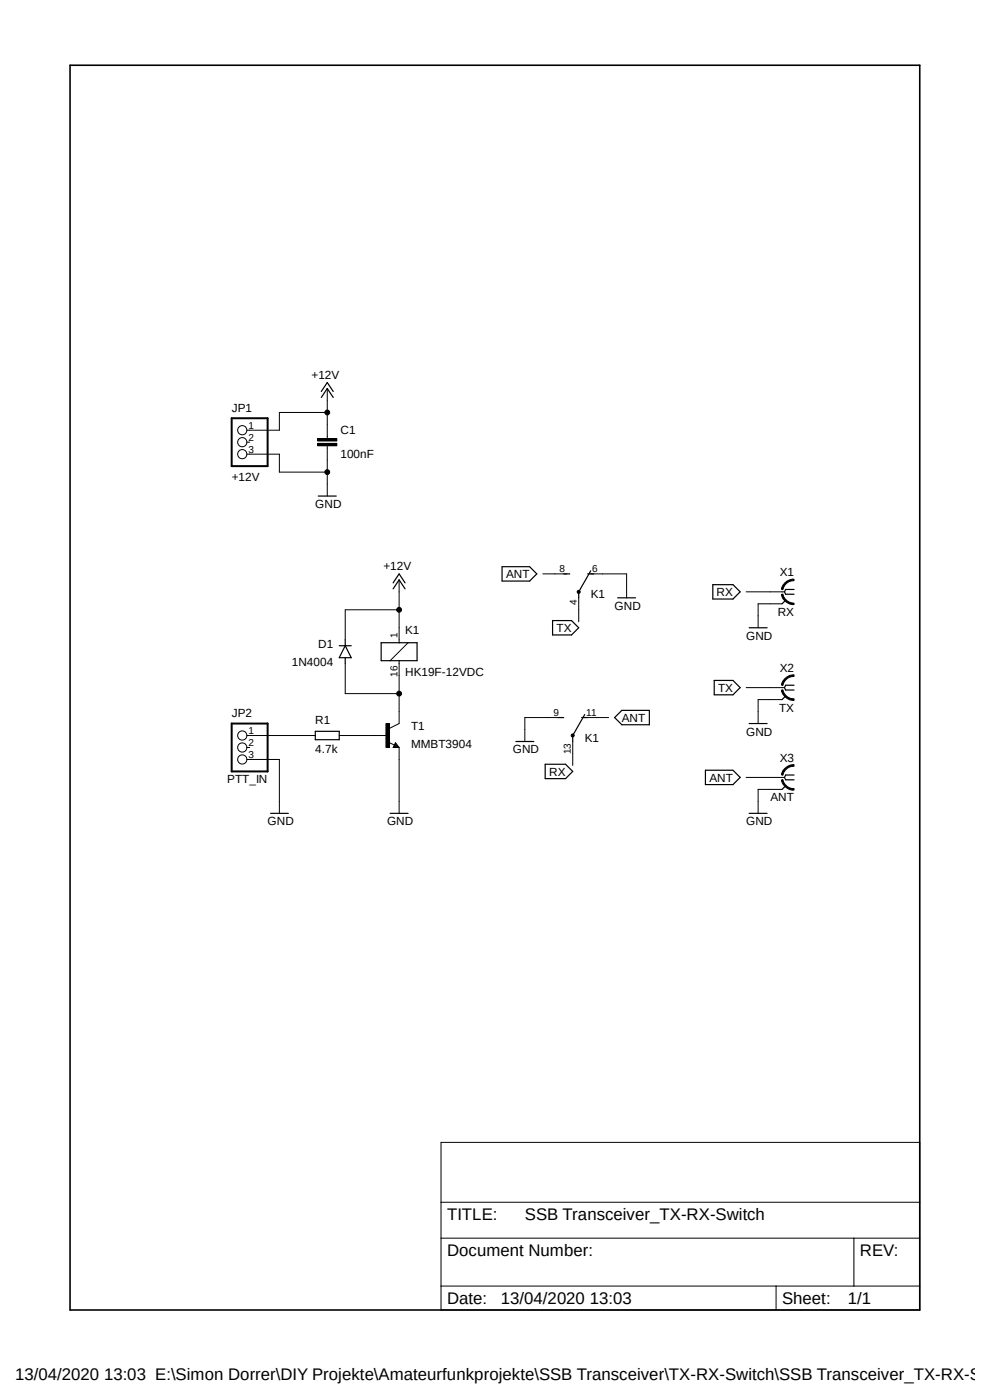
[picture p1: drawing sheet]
<svg xmlns="http://www.w3.org/2000/svg" width="210mm" height="297mm" viewBox="0 0 210 297" stroke-linecap="round" stroke-linejoin="round" font-family="sans-serif">
<path d="M14.4 13.5l181.1 265M195.5 13.5l-181.1 265" fill="none" stroke="#fff" stroke-width=".21"/>
<g fill="none" stroke="#000" stroke-width=".25">
<path d="M68.2 84.3l1.2-1.9 1.3 1.9M68.2 83.1l1.2-1.9 1.3 1.9M67.5 105.2h3.8M72 137h2.5M73.2 137l1.3 2.5h-2.5zM73.2 135.7v1.3M73.2 139.5v1.3M80.9 136.4h7.6v3.8h-7.6zM83.4 124.9l1.3-1.9 1.2 1.9M83.4 123.7l1.3-1.9 1.2 1.9M106.5 120.2h5.9l1.5 1.6-1.5 1.5h-5.9zM117.2 131.7h4l1.6 1.5-1.6 1.5h-4z"/>
<path d="M119.6 121.8h1.3M124.7 121.8h1.2M125.3 121.1l-2.5 4.5v1.2M131 126.8h3.8M151.2 124h4.3l1.5 1.6-1.5 1.5h-4.3zM158.9 133.2h3.8M166.7 127.3l-.8 .8M168.4 125.1h-1.7l-.3 .5 .3 .5h1.7M66.9 155.2h5.1v1.7h-5.1zM83.9 158.1l.1 .2h-.3l.2-.5 .5 .7h-.7M109.4 157.3h3.8M118.3 152.2h1.3"/>
<path d="M123.4 152.2h1.3M124 151.6l-2.5 4.4v1.3M130.4 152.2l1.5-1.5h5.9v3.1h-5.9zM151.5 144.4h4l1.5 1.5-1.5 1.5h-4zM158.9 153.5h3.8M166.7 147.7l-.8 .7M168.4 145.4h-1.7l-.3 .5 .3 .5h1.7M57.4 172.6h3.8M82.8 172.6h3.8M115.7 162.1h4.3l1.5 1.6-1.5 1.5h-4.3zM149.6 163.4h5.9l1.5 1.5-1.5 1.6h-5.9zM158.9 172.6h3.8"/>
<path d="M166.7 166.7l-.8 .8M168.4 164.4h-1.7l-.3 .5 .3 .5h1.7"/>
</g>
<g fill="none" stroke="#000" stroke-width=".21">
<path d="M52.4 96.4h6.9v3.8h10.1M52.4 93.8h.6M67.4 94.1h4.1v.5h-4.1zM67.4 93h4.1v.6h-4.1zM69.4 82.4v10.6M69.4 94.6v10.6M69.4 87.5h-10.1v3.8h-6.9M84.7 123v13.4M84.7 129.4h-11.5v6.3M86.6 136.4l-3.8 3.8M115.1 121.8h5.1M122.5 125.3l.3-.1 .2 .1 .1 .3-.1 .2h-.5z"/>
<path d="M122.8 126.8v5.1M125.3 121.8h7.6v5M158.3 125.6h8.1M165.8 126.1l.3-.1a2.44 2.44 0 0 0 2.3 2v.3a2.68 2.68 0 0 1-2.6-2.2zM165.9 128.1h-5.1v5.1M166.5 123.7a2.55 2.55 0 0 1 1.9-.8v.3a2.35 2.35 0 0 0-2.3 1.9l-.3-.1v-.3zM52.4 158.6h.6M52.4 156h14.5M72 156h10.1M73.2 140.8v6.4h11.5M81.9 153.5h.7v5.1h-.7zM82.4 157.5l1.3 .6"/>
<path d="M83.9 157.6l.8 1h-1.3zM84.7 140.2v13.3l-2.1 1M84.7 158.6v14M119 152.2h-7.7v5.1M121.2 155.8h.5l.1 .2-.1 .3-.2 .1-.3-.1zM121.5 157.3v5.1M124 152.2h5.1M158.3 145.9h8.1M165.8 146.4l.3-.1a2.35 2.35 0 0 0 2.3 2v.3a2.68 2.68 0 0 1-2.6-2.2zM165.9 148.4h-5.1v5.1M166.5 144a2.41 2.41 0 0 1 1.9-.8v.3a2.35 2.35 0 0 0-2.3 1.9l-.3-.1v-.3zM52.4 161.1h6.9v11.5"/>
<path d="M158.3 164.9h8.1M165.8 165.5l.3-.1a2.35 2.35 0 0 0 2.3 1.9v.3a2.58 2.58 0 0 1-2.6-2.1zM165.9 167.5h-5.1v5.1M166.5 163a2.41 2.41 0 0 1 1.9-.8v.4a2.35 2.35 0 0 0-2.3 1.9l-.3-.1v-.3zM93.6 242.4h101.5v35.5h-101.5zM93.6 255.1h101.5M93.6 262.7h101.5M93.6 272.8h101.5M164.6 272.8v5.1M181.1 262.7v10.1"/>
<circle cx="51.4" cy="91.3" r=".98"/>
<circle cx="51.4" cy="93.8" r=".98"/>
<circle cx="51.4" cy="96.3" r=".98"/>
<circle cx="69.4" cy="87.5" r=".51"/>
<circle cx="69.4" cy="100.2" r=".51"/>
<circle cx="84.7" cy="129.4" r=".51"/>
<circle cx="51.4" cy="156" r=".98"/>
<circle cx="51.4" cy="158.6" r=".98"/>
<circle cx="84.7" cy="147.2" r=".51"/>
<circle cx="51.4" cy="161.1" r=".98"/>
</g>
<g fill="#000">
<path d="M67.4 94.1h4.1v.5h-4.1z" fill-rule="evenodd"/>
<path d="M67.4 93h4.1v.6h-4.1z" fill-rule="evenodd"/>
<path d="M122.5 125.3l.3-.1 .2 .1 .1 .3-.1 .2h-.5z" fill-rule="evenodd"/>
<path d="M165.8 126.1l.3-.1a2.44 2.44 0 0 0 2.3 2v.3a2.68 2.68 0 0 1-2.6-2.2z" fill-rule="evenodd"/>
<path d="M166.5 123.7a2.55 2.55 0 0 1 1.9-.8v.3a2.35 2.35 0 0 0-2.3 1.9l-.3-.1v-.3z" fill-rule="evenodd"/>
<path d="M81.9 153.5h.7v5.1h-.7z" fill-rule="evenodd"/>
<path d="M121.2 155.8h.5l.1 .2-.1 .3-.2 .1-.3-.1z" fill-rule="evenodd"/>
<path d="M165.8 146.4l.3-.1a2.35 2.35 0 0 0 2.3 2v.3a2.68 2.68 0 0 1-2.6-2.2z" fill-rule="evenodd"/>
<path d="M166.5 144a2.41 2.41 0 0 1 1.9-.8v.3a2.35 2.35 0 0 0-2.3 1.9l-.3-.1v-.3z" fill-rule="evenodd"/>
<path d="M165.8 165.5l.3-.1a2.35 2.35 0 0 0 2.3 1.9v.3a2.58 2.58 0 0 1-2.6-2.1z" fill-rule="evenodd"/>
<path d="M166.5 163a2.41 2.41 0 0 1 1.9-.8v.4a2.35 2.35 0 0 0-2.3 1.9l-.3-.1v-.3z" fill-rule="evenodd"/>
<circle cx="69.4" cy="87.5" r=".51"/>
<circle cx="69.4" cy="100.2" r=".51"/>
<circle cx="84.7" cy="129.4" r=".51"/>
<circle cx="84.7" cy="147.2" r=".51"/>
</g>
<path d="M14.9 13.8h180.2v264.1h-180.2z" fill="none" stroke="#000" stroke-width=".34"/>
<path d="M49.1 88.7h7.7v10.2h-7.7zM49.1 153.5h7.7v10.2h-7.7z" fill="none" stroke="#000" stroke-width=".42"/>
<g font-size="3.6">
<text x="94.8" y="258.9">TITLE:</text>
<text x="111.3" y="258.9">SSB Transceiver_TX-RX-Switch</text>
<text x="94.8" y="266.5">Document Number:</text>
<text x="182.4" y="266.5">REV:</text>
<text x="94.8" y="276.7">Date:</text>
<text x="106.3" y="276.7">13/04/2020 13:03</text>
<text x="165.9" y="276.7">Sheet:</text>
<text x="179.9" y="276.7">1/1</text>
<text x="3.2" y="292.8">13/04/2020 13:03 E:\Simon Dorrer\DIY Projekte\Amateurfunkprojekte\SSB Transceiver\TX-RX-Switch\SSB Transceiver_TX-RX-Swi</text>
</g>
<g font-size="2.5">
<text x="66.1" y="80.4">+12V</text>
<text x="49.1" y="87.4">JP1</text>
<text x="72.2" y="92.2">C1</text>
<text x="49.1" y="101.9">+12V</text>
<text x="72.2" y="97.2">100nF</text>
<text x="66.9" y="107.8">GND</text>
<text x="81.3" y="121">+12V</text>
<text x="107.4" y="122.6">ANT</text>
<text x="165.4" y="122.3">X1</text>
<text x="125.3" y="126.8">K1</text>
<text x="130.4" y="129.4">GND</text>
<text x="152" y="126.5">RX</text>
<text x="165" y="130.6">RX</text>
<text x="67.5" y="137.5">D1</text>
<text x="85.9" y="134.5">K1</text>
<text x="118.1" y="134.1">TX</text>
<text x="158.3" y="135.7">GND</text>
<text x="61.9" y="141.3">1N4004</text>
<text x="85.9" y="143.3">HK19F-12VDC</text>
<text x="165.4" y="142.6">X2</text>
<text x="152.3" y="146.8">TX</text>
<text x="49.1" y="152.1">JP2</text>
<text x="66.9" y="153.5">R1</text>
<text x="87.2" y="154.8">T1</text>
<text x="131.9" y="153.1">ANT</text>
<text x="165.3" y="151">TX</text>
<text x="66.9" y="159.9">4.7k</text>
<text x="87.2" y="158.6">MMBT3904</text>
<text x="108.8" y="159.9">GND</text>
<text x="124" y="157.3">K1</text>
<text x="158.3" y="156">GND</text>
<text x="165.4" y="161.6">X3</text>
<text x="48.2" y="166.2">PTT_IN</text>
<text x="116.5" y="164.6">RX</text>
<text x="150.5" y="165.8">ANT</text>
<text x="163.5" y="170">ANT</text>
<text x="56.8" y="175.1">GND</text>
<text x="82.1" y="175.1">GND</text>
<text x="158.3" y="175.1">GND</text>
</g>
<g font-size="2.1">
<text x="52.7" y="90.9">1</text>
<text x="52.7" y="93.5">2</text>
<text x="52.7" y="96">3</text>
<text x="118.7" y="121.4">8</text>
<text x="125.6" y="121.4">6</text>
<text x="122.4" y="128.4" transform="rotate(-90 122.4 128.4)">4</text>
<text x="84.3" y="135.4" transform="rotate(-90 84.3 135.4)">1</text>
<text x="84.3" y="143.6" transform="rotate(-90 84.3 143.6)">16</text>
<text x="52.7" y="155.7">1</text>
<text x="117.4" y="151.9">9</text>
<text x="124.4" y="151.9">11</text>
<text x="52.7" y="158.2">2</text>
<text x="52.7" y="160.8">3</text>
<text x="121.1" y="160" transform="rotate(-90 121.1 160)">13</text>
</g>
</svg>
